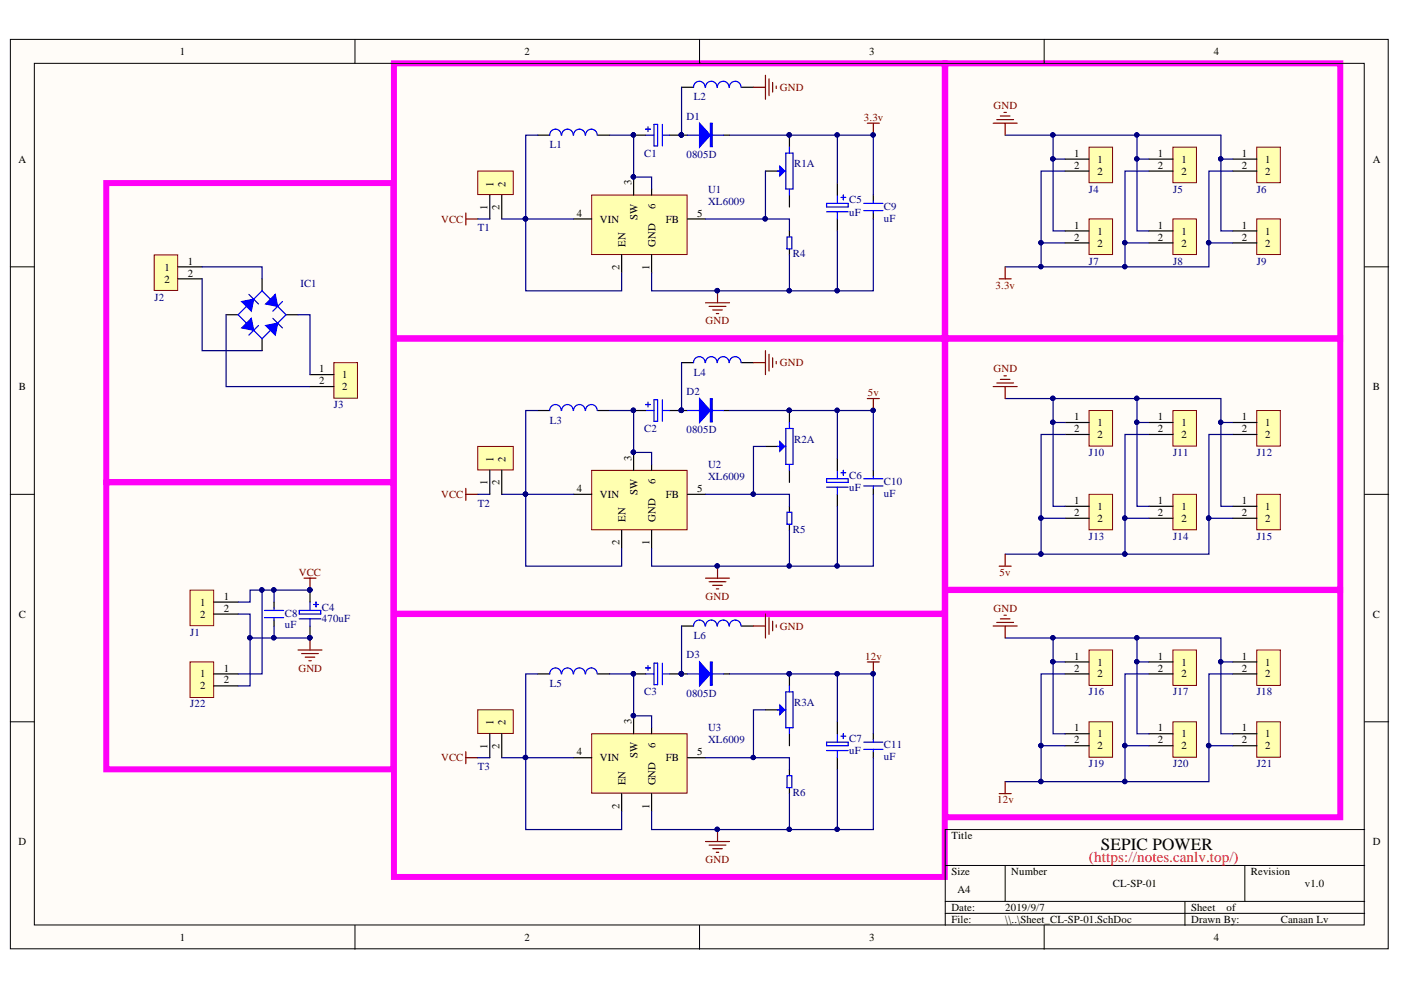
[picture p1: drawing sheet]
# Altium schematic sheet Sheet_CL-SP-01.SchDoc: SEPIC POWER
size A4; Author: Canaan Lv; DocumentNumber: CL-SP-01; Revision: v1.0

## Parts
C1  uF  [CZ0.60/50V47U]  (value not drawn)
C2  uF  [CZ0.60/50V47U]  (value not drawn)
C3  uF  [CZ0.60/50V47U]  (value not drawn)
C4  470uF  [CZ1.00/35V470uF]
C5  uF  [CZ0.65/25V100U]
C6  uF  [CZ0.65/25V100U]
C7  uF  [CZ0.65/25V100U]
C8  uF  [C1206]
C9  uF  [C1206]
C10  uF  [C1206]
C11  uF  [C1206]
D1  0805D  [0805D]
D2  0805D  [0805D]
D3  0805D  [0805D]
IC1  (no value)  [整流桥3]
J1  SIP-2  [2.54XH接插件2P]  (value not drawn)
J2  SIP-2  [2.54XH接插件2P]  (value not drawn)
J3  SIP-2  [2.54XH接插件2P]  (value not drawn)
J4  SIP-2  [2.54XH接插件2P]  (value not drawn)
J5  SIP-2  [2.54XH接插件2P]  (value not drawn)
J6  SIP-2  [2.54XH接插件2P]  (value not drawn)
J7  SIP-2  [2.54XH接插件2P]  (value not drawn)
J8  SIP-2  [2.54XH接插件2P]  (value not drawn)
J9  SIP-2  [2.54XH接插件2P]  (value not drawn)
J10  SIP-2  [2.54XH接插件2P]  (value not drawn)
J11  SIP-2  [2.54XH接插件2P]  (value not drawn)
J12  SIP-2  [2.54XH接插件2P]  (value not drawn)
J13  SIP-2  [2.54XH接插件2P]  (value not drawn)
J14  SIP-2  [2.54XH接插件2P]  (value not drawn)
J15  SIP-2  [2.54XH接插件2P]  (value not drawn)
J16  SIP-2  [2.54XH接插件2P]  (value not drawn)
J17  SIP-2  [2.54XH接插件2P]  (value not drawn)
J18  SIP-2  [2.54XH接插件2P]  (value not drawn)
J19  SIP-2  [2.54XH接插件2P]  (value not drawn)
J20  SIP-2  [2.54XH接插件2P]  (value not drawn)
J21  SIP-2  [2.54XH接插件2P]  (value not drawn)
J22  SIP-2  [2.54XH接插件2P]  (value not drawn)
L1  贴片电感  [L5X5]  (value not drawn)
L2  贴片电感  [L5X5]  (value not drawn)
L3  贴片电感  [L5X5]  (value not drawn)
L4  贴片电感  [L5X5]  (value not drawn)
L5  贴片电感  [L5X5]  (value not drawn)
L6  贴片电感  [L5X5]  (value not drawn)
R1  主控  [ADJ-3296-1]  (value not drawn)  (part A of 2)
R2  主控  [ADJ-3296-1]  (value not drawn)  (part A of 2)
R3  主控  [ADJ-3296-1]  (value not drawn)  (part A of 2)
R4  R贴片电阻  [R1206]  (value not drawn)
R5  R贴片电阻  [R1206]  (value not drawn)
R6  R贴片电阻  [R1206]  (value not drawn)
T1  SIP-2  [2.54排针1X2]  (value not drawn)
T2  SIP-2  [2.54排针1X2]  (value not drawn)
T3  SIP-2  [2.54排针1X2]  (value not drawn)
U1  XL6009  [TO-263-5]
U2  XL6009  [TO-263-5]
U3  XL6009  [TO-263-5]

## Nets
3.3v: C5.1 C9.1 D1.K J4.2 J5.2 J6.2 J7.2 J8.2 J9.2 R1.1
5v: C6.1 C10.1 D2.K J10.2 J11.2 J12.2 J13.2 J14.2 J15.2 R2.1
12v: C7.1 C11.1 D3.K J16.2 J17.2 J18.2 J19.2 J20.2 J21.2 R3.1
GND: C4.2 C5.2 C6.2 C7.2 C8.2 C9.2 C10.2 C11.2 J1.2 J4.1 J5.1 J6.1 J7.1 J8.1 J9.1 J10.1 J11.1 J12.1 J13.1 J14.1 J15.1 J16.1 J17.1 J18.1 J19.1 J20.1 J21.1 J22.2 L2.2 L4.2 L6.2 R4.1 R5.1 R6.1 U1.1(GND) U2.1(GND) U3.1(GND)
VCC: C4.1 C8.1 J1.1 J22.1 T1.1 T2.1 T3.1
NetC1_1: C1.1 L1.2 U1.3(SW) U1.6
NetC1_2: C1.2 D1.A L2.1
NetC2_1: C2.1 L3.2 U2.3(SW) U2.6
NetC2_2: C2.2 D2.A L4.1
NetC3_1: C3.1 L5.2 U3.3(SW) U3.6
NetC3_2: C3.2 D3.A L6.1
NetIC1_1: IC1.1(+) J3.1
NetIC1_2: IC1.2(C) J2.1
NetIC1_3: IC1.3(C) J2.2
NetIC1_4: IC1.4(-) J3.2
NetL1_1: L1.1 T1.2 U1.2(EN) U1.4(VIN)
NetL3_1: L3.1 T2.2 U2.2(EN) U2.4(VIN)
NetL5_1: L5.1 T3.2 U3.2(EN) U3.4(VIN)
NetR1_2: R1.2 R4.2 U1.5(FB)
NetR2_2: R2.2 R5.2 U2.5(FB)
NetR3_2: R3.2 R6.2 U3.5(FB)

Not connected (* = marked no-connect by the designer): R1 3; R2 3; R3 3

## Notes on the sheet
- (https://notes.canlv.top/)
